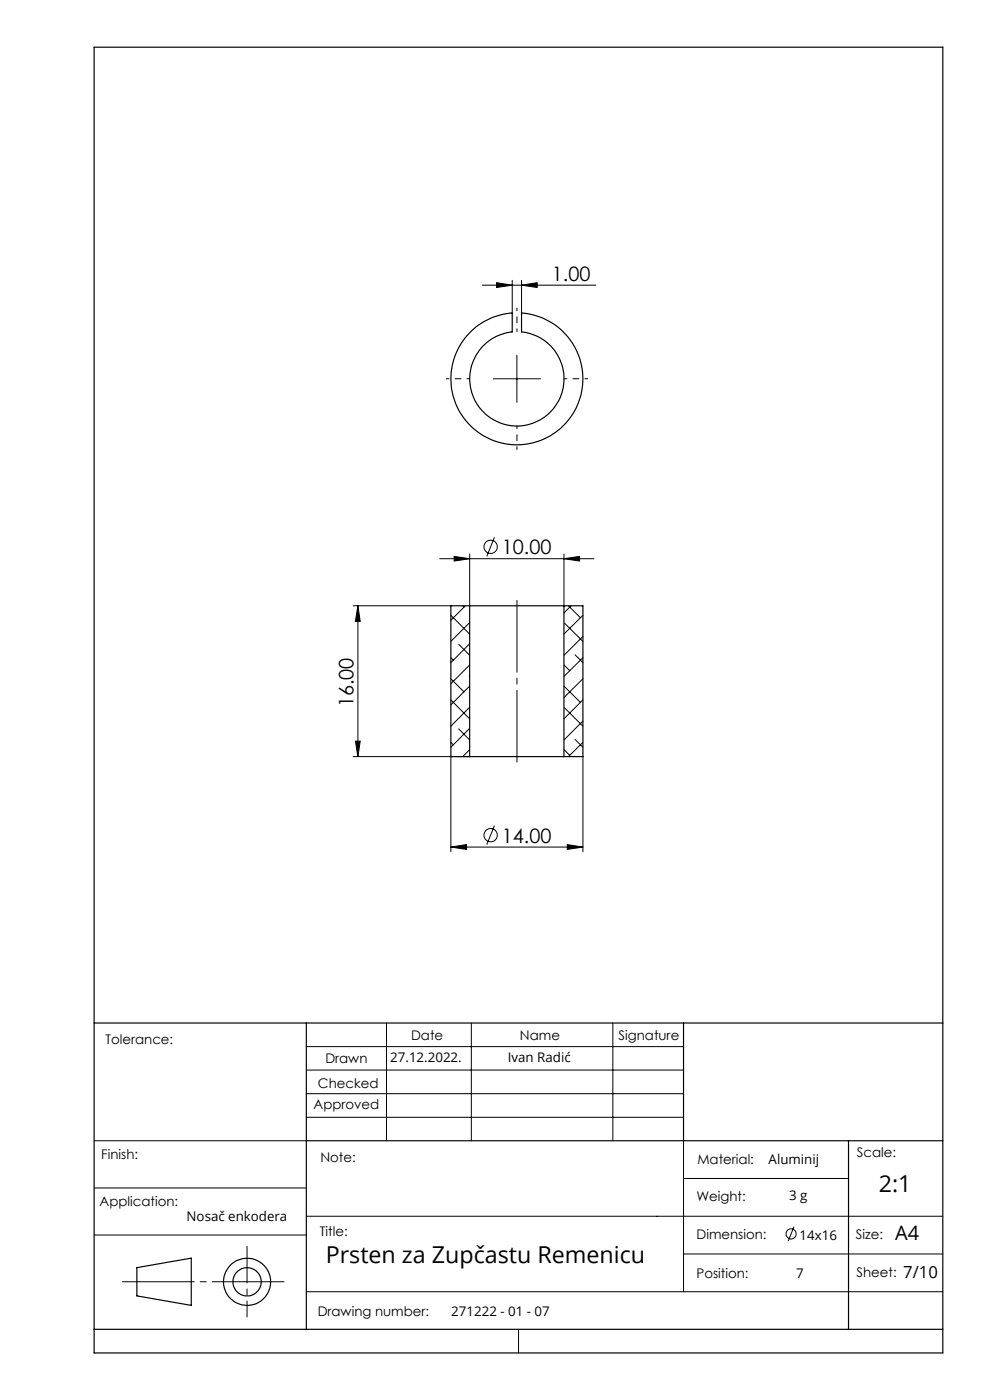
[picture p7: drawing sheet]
<svg xmlns="http://www.w3.org/2000/svg" width="210mm" height="297mm" viewBox="0 0 210 297" stroke-linecap="round" stroke-linejoin="round" font-family="sans-serif">
<g fill="none" stroke="#000" stroke-width=".21">
<path d="M105.3 60l3.4 .5-3.4 .5zM108.7 59.5v6.9M110.6 59.5v6.9M102.3 60.5h24.1M109.6 75.3v10.1M110.6 60.5l3.3-.5v1zM104.6 80.4h10.1M93.3 118.5h32.7M96.3 118l3.3 .5-3.3 .5zM99.6 117.5v11M104.9 114l-1.6 4M119.6 118.5l3.3-.5v1z"/>
<path d="M119.6 117.5v11M74.9 128.5h20.7M75.9 128.5l.5 3.3h-1zM75.9 128.5v32M95.6 139.5l.6 .5M95.6 130.5l4 4M97.3 136.7l2.3 2.3M98.1 128.5l.3 .3M98.7 128.5l-3.1 3.1M99.6 132.1l-4 4M99.6 136.6l-4 4M119.7 132.2l3.9 3.9"/>
<path d="M120.6 128.5l2.5 2.6M121.1 128.5l-1.5 1.5M122 138.9l1.6 1.7M123.6 135l-4 4M123.6 130.5l-4 4M123.6 139.5l-4 4M75.4 157.2h1l-.5 3.3zM95.6 157.5l.6 .5M95.6 148.5l4 4M95.6 144l2.8 2.8M97.3 154.6l2.3 2.4M99.6 143.4v.1"/>
<path d="M99.6 141.1l-4 4M99.6 145.6l-4 3.9M99.6 150l-4 4.1M99.6 154.5l-4 4M99.6 159l-1.5 1.5M119.6 159l1.3 1.2M119.6 145.6l3.5 3.4M119.6 141.1l1.3 1.2M119.7 150.1l3.9 4M122 156.9l1.6 1.6M123.6 144l-4 4M123.6 148.5l-4 4"/>
<path d="M123.6 153l-4 4M123.6 157.5l-3 3M74.9 160.5h24.7M95.6 179.7l3.4-.5v1zM95.6 160.5v20.2M95.6 179.7h28M104.9 175.2l-1.6 4M120.3 179.2l3.3 .5-3.3 .5zM123.6 160.5v20.2M82 217v25M100 217v25M130 217v25"/>
<path d="M65 222h80M65 227h80M65 232h80M65 237h80M20 242h45M20 252h45M65 258h135M145 242v32M145 250h35M20 262h45M65 274h135M145 266h55"/>
<path d="M110 282v5"/>
<circle cx="104.1" cy="116" r="1.41"/>
<circle cx="104.1" cy="177.2" r="1.41"/>
</g>
<g fill="none" stroke="#010000" stroke-width=".21">
<path d="M168.4 260.2l-1.2 3.1"/>
<circle cx="167.8" cy="261.8" r="1.07"/>
</g>
<g fill="none" stroke="#000" stroke-width=".25">
<path d="M20 10h180v277h-180zM99.9 70.3a14.1 14.1 0 0 1 8.8-3.9v4a10 10 0 0 0-7.6 15.3 10 10 0 0 0 17 0 10 10 0 0 0-7.5-15.3v-4a14 14 0 0 1 12.4 18.3 14 14 0 0 1-20.8 7.6 14 14 0 0 1-2.3-22zM99.6 128.5h20M99.6 128.5v32M99.6 128.5h-4v32h4M119.6 128.5v32M119.6 128.5h4v32h-4M99.6 160.5h20M20 217h180M65 217v65M145 217v25M65 242h135"/>
<path d="M180 242v40M29 268.9l11.6-2v10l-11.6-2zM20 282h180"/>
<circle cx="52.4" cy="271.9" r="5"/>
<circle cx="52.4" cy="271.9" r="3"/>
</g>
<path d="M109.7 70.3v-5M99.7 80.3h-5M109.7 90.3v5M119.7 80.3h5" fill="none" stroke="#000" stroke-width=".21" stroke-dasharray="15.2 1.3 1.3 1.3" stroke-dashoffset="14.6"/>
<path d="M109.7 162.5v-36" fill="none" stroke="#000" stroke-width=".21" stroke-dasharray="15.2 1.3 1.3 1.3" stroke-dashoffset="-.9"/>
<path d="M61.4 271.9h-36.6" fill="none" stroke="#000" stroke-width=".21" stroke-dasharray="15.2 1.3 1.3 1.3" stroke-dashoffset="-1.1"/>
<path d="M52.4 264.4v15" fill="none" stroke="#000" stroke-width=".21" stroke-dasharray="15.2 1.3 1.3 1.3" stroke-dashoffset="7.5"/>
<g fill="#000">
<path d="M105.3 60l3.4 .5-3.4 .5zM110.6 60.5l3.3-.5v1z"/>
<path d="M96.3 118l3.3 .5-3.3 .5zM119.6 118.5l3.3-.5v1z"/>
<path d="M75.9 128.5l.5 3.3h-1zM75.4 157.2h1l-.5 3.3z"/>
<path d="M95.6 179.7l3.4-.5v1zM120.3 179.2l3.3 .5-3.3 .5z"/>
</g>
<text font-size="4.9" x="186.4" y="252.8">2:1</text>
<text font-size="4.9" fill="#010000" x="69.1" y="267.8">Prsten za Zupčastu Remenicu</text>
<g font-size="4.2">
<text x="117" y="59.5">1.00</text>
<text x="106.4" y="117.6">10.00</text>
<text x="75" y="150.1" transform="rotate(-90 75 150.1)">16.00</text>
<text x="106.4" y="178.8">14.00</text>
</g>
<text font-size="4.2" fill="#010000" x="189.9" y="263.1">A4</text>
<text font-size="3.5" x="191.6" y="271.1">7/10</text>
<g font-size="2.8">
<text x="22.4" y="221.4">Tolerance:</text>
<text x="87.2" y="220.6">Date</text>
<text x="110.3" y="220.6">Name</text>
<text x="131.2" y="220.6">Signature</text>
<text x="69" y="225.6">Drawn</text>
<text x="67.4" y="230.8">Checked</text>
<text x="66.5" y="235.4">Approved</text>
<text x="21.5" y="245.8">Finish:</text>
<text x="181.8" y="245.5">Scale:</text>
<text x="68" y="246.4">Note:</text>
<text x="147.9" y="246.9">Material:</text>
<text x="21.1" y="255.8">Application:</text>
<text x="147.7" y="254.7">Weight:</text>
<text x="67.9" y="262.2">Title:</text>
<text x="147.7" y="262.9">Dimension:</text>
<text x="181.6" y="262.8">Size:</text>
<text x="147.7" y="271.2">Position:</text>
<text x="181.7" y="271">Sheet:</text>
<text x="67.4" y="279.1">Drawing number:</text>
</g>
<g font-size="2.8" fill="#010000">
<text x="82.8" y="225.3">27.12.2022.</text>
<text x="107.7" y="225.3">Ivan Radić</text>
<text x="163" y="247">Aluminij</text>
<text x="167.4" y="254.7">3 g</text>
<text x="39.6" y="259.1">Nosač enkodera</text>
<text x="169.6" y="263">14x16</text>
<text x="168.9" y="271.1">7</text>
<text x="95.7" y="279.2">271222 - 01 - 07</text>
</g>
</svg>
